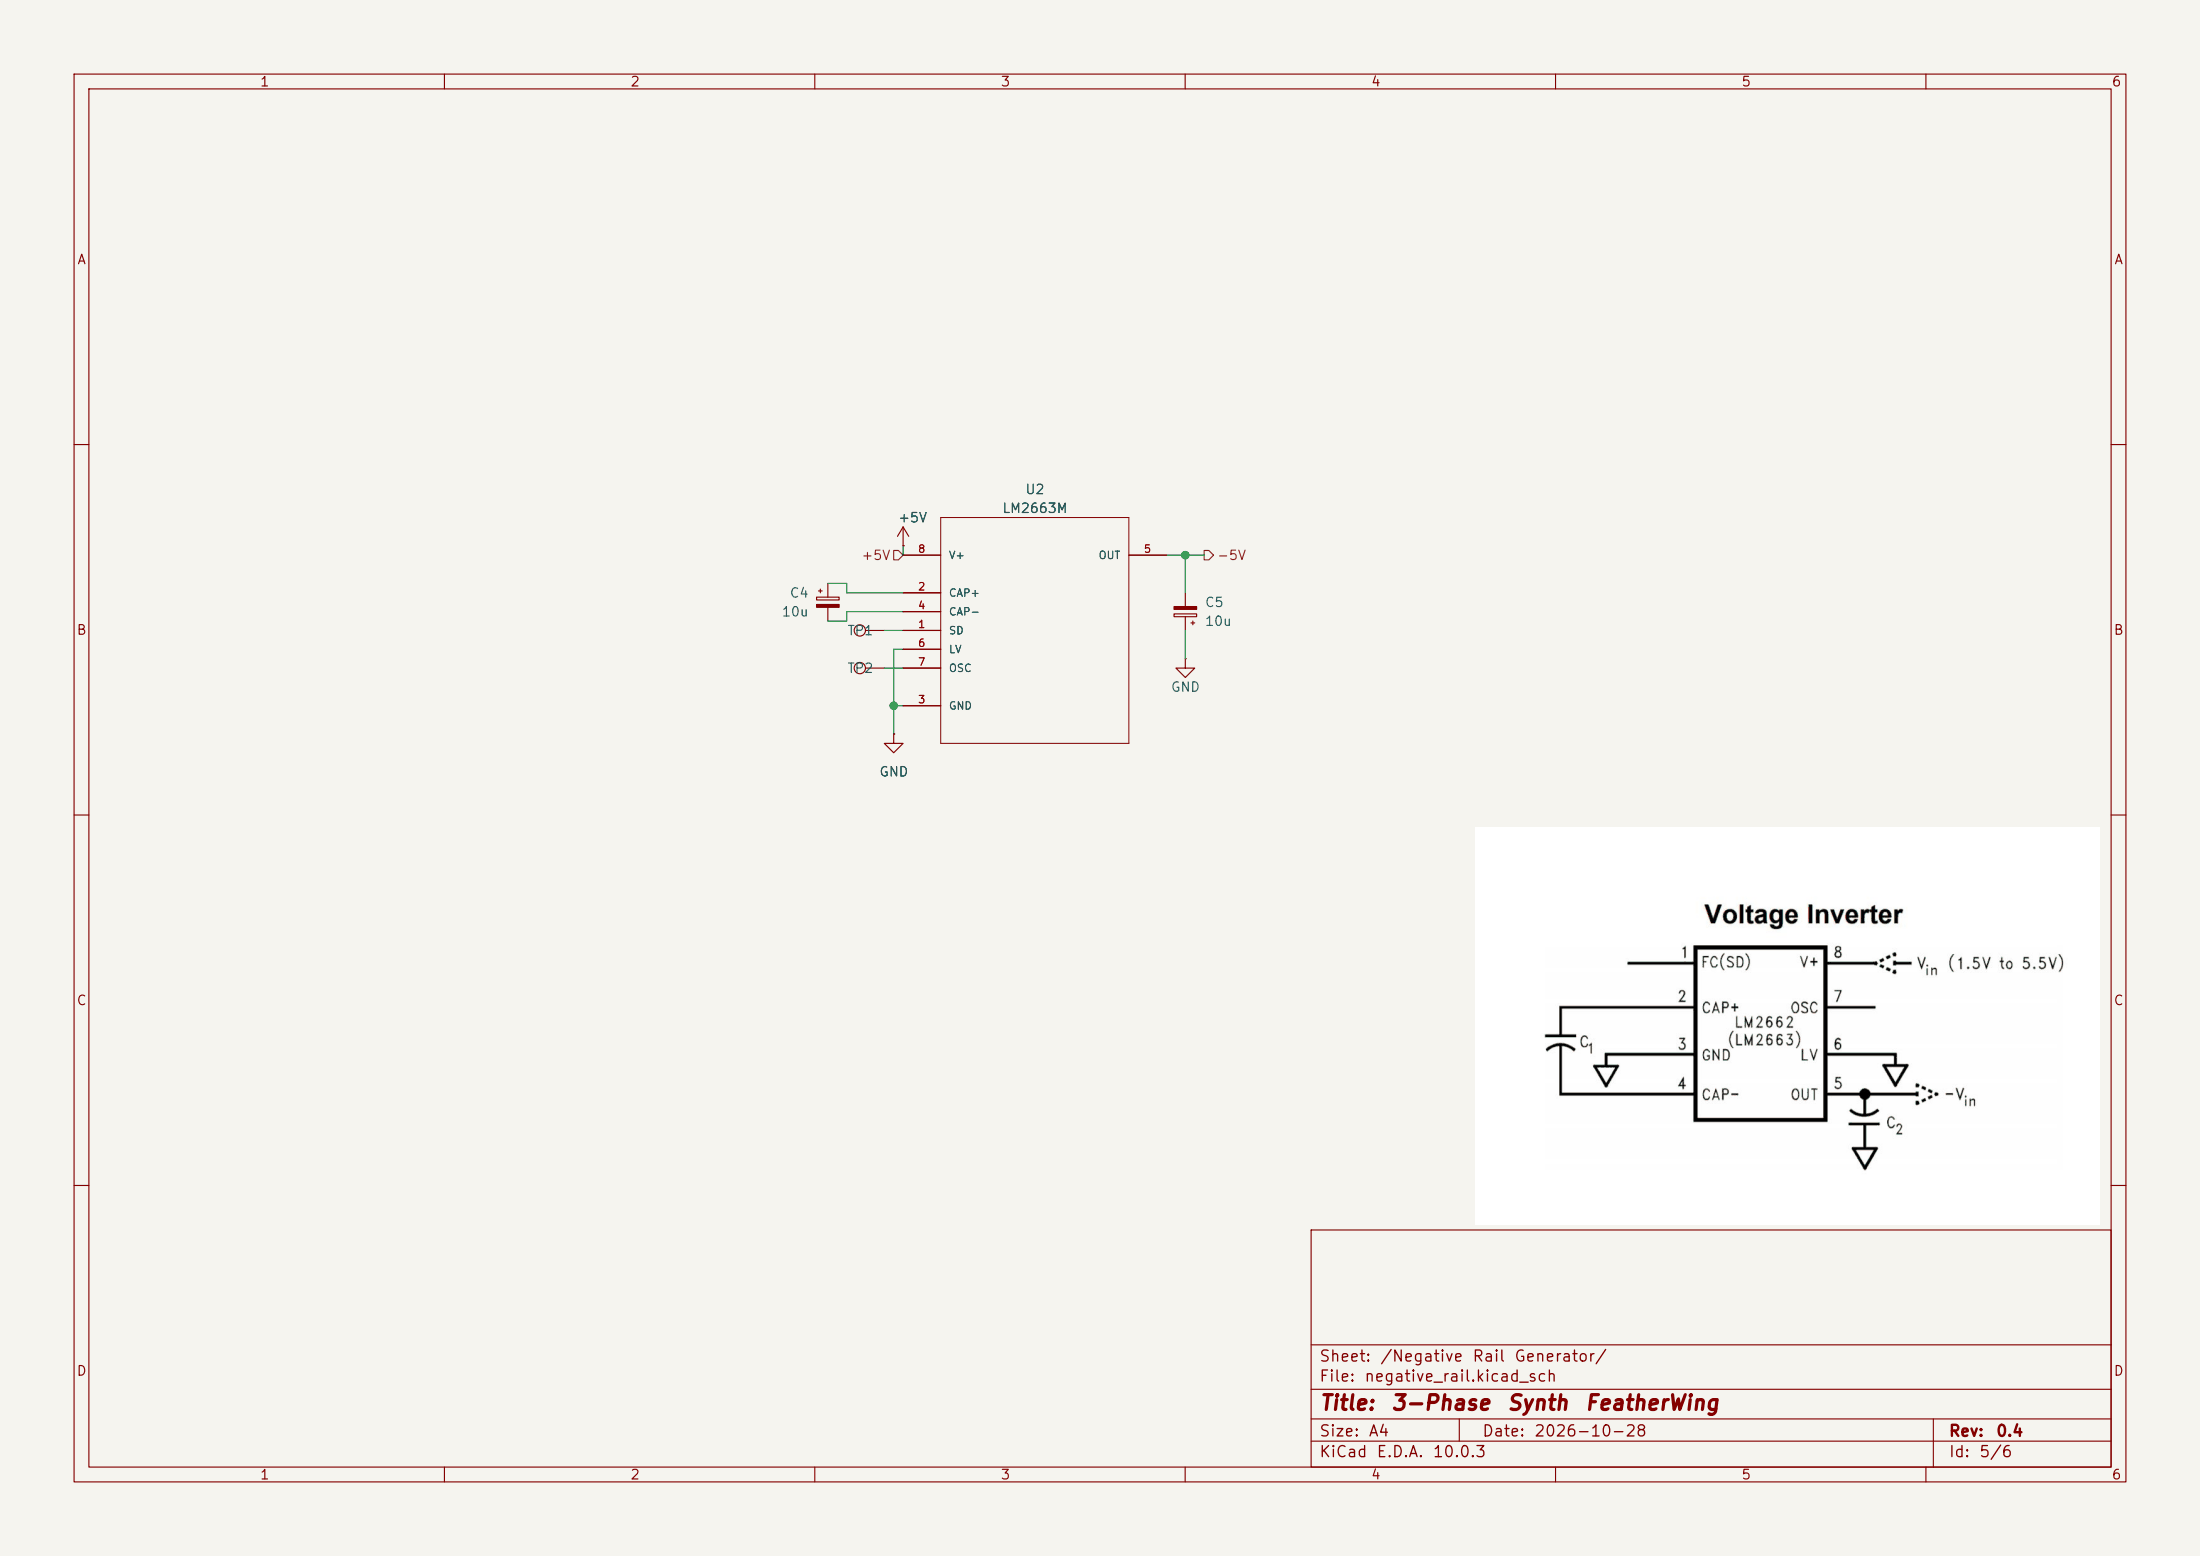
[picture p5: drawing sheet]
(kicad_sch
 (version 20260306)
 (generator "eeschema")
 (generator_version "10.0")
 (paper "A4")
 (title_block
  (title "3-Phase Synth FeatherWing")
  (date "2026-10-28")
  (rev "0.4"))
 (lib_symbols
  (symbol "Connector:TestPoint"
   (pin_numbers (hide yes))
   (pin_names
    (offset 0.762) (hide yes)) (exclude_from_sim no) (in_bom yes) (on_board yes)
   (in_pos_files yes)
   (duplicate_pin_numbers_are_jumpers no)
   (property "Reference" "TP" (at 0 6.858 0) (show_name no) (do_not_autoplace no) (effects (font (size 1.27 1.27))))
   (property "Value" "TestPoint" (at 0 5.08 0) (show_name no) (do_not_autoplace no) (effects (font (size 1.27 1.27))))
   (property "Footprint" "" (at 5.08 0 0) (show_name no) (do_not_autoplace no) (hide yes) (effects (font (size 1.27 1.27))))
   (property "Datasheet" "" (at 5.08 0 0) (show_name no) (do_not_autoplace no) (hide yes) (effects (font (size 1.27 1.27))))
   (property "Description" "test point" (at 0 0 0) (show_name no) (do_not_autoplace no) (hide yes) (effects (font (size 1.27 1.27))))
   (symbol "TestPoint_0_1"
    (circle (center 0 3.302) (radius 0.762) (stroke (width 0) (type default)) (fill (type none))))
   (symbol "TestPoint_1_1"
    (pin passive line (at 0 0 90) (length 2.54) (name "1" (effects (font (size 1.27 1.27)))) (number "1" (effects (font (size 1.27 1.27))))))
   (embedded_fonts no))
  (symbol "Device:C_Polarized_Small"
   (pin_numbers (hide yes))
   (pin_names
    (offset 0.254) (hide yes)) (exclude_from_sim no) (in_bom yes) (on_board yes)
   (in_pos_files yes)
   (duplicate_pin_numbers_are_jumpers no)
   (property "Reference" "C" (at 0.254 1.778 0) (show_name no) (do_not_autoplace no) (effects (font (size 1.27 1.27)) (justify left)))
   (property "Value" "C_Polarized_Small" (at 0.254 -2.032 0) (show_name no) (do_not_autoplace no) (effects (font (size 1.27 1.27)) (justify left)))
   (property "Footprint" "" (at 0 0 0) (show_name no) (do_not_autoplace no) (hide yes) (effects (font (size 1.27 1.27))))
   (property "Datasheet" "" (at 0 0 0) (show_name no) (do_not_autoplace no) (hide yes) (effects (font (size 1.27 1.27))))
   (property "Description" "Polarized capacitor, small symbol" (at 0 0 0) (show_name no) (do_not_autoplace no) (hide yes) (effects (font (size 1.27 1.27))))
   (symbol "C_Polarized_Small_0_1"
    (rectangle (start -1.524 0.6858) (end 1.524 0.3048) (stroke (width 0) (type default)) (fill (type none)))
    (rectangle (start -1.524 -0.3048) (end 1.524 -0.6858) (stroke (width 0) (type default)) (fill (type outline)))
    (polyline (pts (xy -1.27 1.524) (xy -0.762 1.524)) (stroke (width 0) (type default)) (fill (type none)))
    (polyline (pts (xy -1.016 1.27) (xy -1.016 1.778)) (stroke (width 0) (type default)) (fill (type none))))
   (symbol "C_Polarized_Small_1_1"
    (pin passive line (at 0 2.54 270) (length 1.8542) (name "" (effects (font (size 1.27 1.27)))) (number "1" (effects (font (size 1.27 1.27)))))
    (pin passive line (at 0 -2.54 90) (length 1.8542) (name "" (effects (font (size 1.27 1.27)))) (number "2" (effects (font (size 1.27 1.27))))))
   (embedded_fonts no))
  (symbol "LM2663M:LM2663M"
   (pin_names
    (offset 1.016)) (exclude_from_sim no) (in_bom yes) (on_board yes)
   (in_pos_files yes)
   (duplicate_pin_numbers_are_jumpers no)
   (property "Reference" "U" (at -4.5466 14.7828 0) (show_name no) (do_not_autoplace no) (effects (font (size 1.27 1.27)) (justify left bottom)))
   (property "Value" "LM2663M" (at -5.969 -22.352 0) (show_name no) (do_not_autoplace no) (effects (font (size 1.27 1.27)) (justify left bottom)))
   (property "Footprint" "SOIC127P620X175-8N" (at 0 0 0) (show_name no) (do_not_autoplace no) (hide yes) (effects (font (size 1.27 1.27)) (justify left bottom)))
   (property "Datasheet" "Unavailable" (at 0 0 0) (show_name no) (do_not_autoplace no) (hide yes) (effects (font (size 1.27 1.27)) (justify left bottom)))
   (property "Description" "" (at 0 0 0) (show_name no) (do_not_autoplace no) (hide yes) (effects (font (size 1.27 1.27))))
   (property "Field42" "None" (at 0 0 0) (show_name no) (do_not_autoplace no) (hide yes) (effects (font (size 1.27 1.27)) (justify left bottom)))
   (property "Field42" "Charge Pump INV/STPUP/STPDN -1.5V to -5.5V 200mA 8-Pin SOIC N Rail" (at 0 0 0) (show_name no) (do_not_autoplace no) (hide yes) (effects (font (size 1.27 1.27)) (justify left bottom)))
   (property "Field42" "SOIC-8 Texas Instruments" (at 0 0 0) (show_name no) (do_not_autoplace no) (hide yes) (effects (font (size 1.27 1.27)) (justify left bottom)))
   (property "Field42" "LM2663M" (at 0 0 0) (show_name no) (do_not_autoplace no) (hide yes) (effects (font (size 1.27 1.27)) (justify left bottom)))
   (property "Field42" "Texas Instruments" (at 0 0 0) (show_name no) (do_not_autoplace no) (hide yes) (effects (font (size 1.27 1.27)) (justify left bottom)))
   (property "ki_locked" "" (at 0 0 0) (show_name no) (do_not_autoplace no) (effects (font (size 1.27 1.27))))
   (symbol "LM2663M_0_0"
    (polyline (pts (xy -12.7 12.7) (xy -12.7 -17.78)) (stroke (width 0.127) (type solid)) (fill (type none)))
    (polyline (pts (xy -12.7 -17.78) (xy 12.7 -17.78)) (stroke (width 0.127) (type solid)) (fill (type none)))
    (polyline (pts (xy 12.7 12.7) (xy -12.7 12.7)) (stroke (width 0.127) (type solid)) (fill (type none)))
    (polyline (pts (xy 12.7 -17.78) (xy 12.7 12.7)) (stroke (width 0.127) (type solid)) (fill (type none)))
    (pin input line (at -17.78 -2.54 0) (length 5.08) (name "SD" (effects (font (size 1.016 1.016)))) (number "1" (effects (font (size 1.016 1.016)))))
    (pin input line (at -17.78 2.54 0) (length 5.08) (name "CAP+" (effects (font (size 1.016 1.016)))) (number "2" (effects (font (size 1.016 1.016)))))
    (pin passive line (at -17.78 -12.7 0) (length 5.08) (name "GND" (effects (font (size 1.016 1.016)))) (number "3" (effects (font (size 1.016 1.016)))))
    (pin input line (at -17.78 0 0) (length 5.08) (name "CAP-" (effects (font (size 1.016 1.016)))) (number "4" (effects (font (size 1.016 1.016)))))
    (pin power_out line (at 17.78 7.62 180) (length 5.08) (name "OUT" (effects (font (size 1.016 1.016)))) (number "5" (effects (font (size 1.016 1.016)))))
    (pin input line (at -17.78 -5.08 0) (length 5.08) (name "LV" (effects (font (size 1.016 1.016)))) (number "6" (effects (font (size 1.016 1.016)))))
    (pin input line (at -17.78 -7.62 0) (length 5.08) (name "OSC" (effects (font (size 1.016 1.016)))) (number "7" (effects (font (size 1.016 1.016)))))
    (pin power_in line (at -17.78 7.62 0) (length 5.08) (name "V+" (effects (font (size 1.016 1.016)))) (number "8" (effects (font (size 1.016 1.016))))))
   (embedded_fonts no))
  (symbol "power:+5V"
   (power global)
   (pin_numbers (hide yes))
   (pin_names
    (offset 0) (hide yes)) (exclude_from_sim no) (in_bom yes) (on_board yes)
   (in_pos_files yes)
   (duplicate_pin_numbers_are_jumpers no)
   (property "Reference" "#PWR" (at 0 -3.81 0) (show_name no) (do_not_autoplace no) (hide yes) (effects (font (size 1.27 1.27))))
   (property "Value" "+5V" (at 0 3.556 0) (show_name no) (do_not_autoplace no) (effects (font (size 1.27 1.27))))
   (property "Footprint" "" (at 0 0 0) (show_name no) (do_not_autoplace no) (hide yes) (effects (font (size 1.27 1.27))))
   (property "Datasheet" "" (at 0 0 0) (show_name no) (do_not_autoplace no) (hide yes) (effects (font (size 1.27 1.27))))
   (property "Description" "Power symbol creates a global label with name \"+5V\"" (at 0 0 0) (show_name no) (do_not_autoplace no) (hide yes) (effects (font (size 1.27 1.27))))
   (symbol "+5V_0_1"
    (polyline (pts (xy -0.762 1.27) (xy 0 2.54)) (stroke (width 0) (type default)) (fill (type none)))
    (polyline (pts (xy 0 2.54) (xy 0.762 1.27)) (stroke (width 0) (type default)) (fill (type none)))
    (polyline (pts (xy 0 0) (xy 0 2.54)) (stroke (width 0) (type default)) (fill (type none))))
   (symbol "+5V_1_1"
    (pin power_in line (at 0 0 90) (length 0) (name "" (effects (font (size 1.27 1.27)))) (number "1" (effects (font (size 1.27 1.27))))))
   (embedded_fonts no))
  (symbol "power:GND"
   (power global)
   (pin_numbers (hide yes))
   (pin_names
    (offset 0) (hide yes)) (exclude_from_sim no) (in_bom yes) (on_board yes)
   (in_pos_files yes)
   (duplicate_pin_numbers_are_jumpers no)
   (property "Reference" "#PWR" (at 0 -6.35 0) (show_name no) (do_not_autoplace no) (hide yes) (effects (font (size 1.27 1.27))))
   (property "Value" "GND" (at 0 -3.81 0) (show_name no) (do_not_autoplace no) (effects (font (size 1.27 1.27))))
   (property "Footprint" "" (at 0 0 0) (show_name no) (do_not_autoplace no) (hide yes) (effects (font (size 1.27 1.27))))
   (property "Datasheet" "" (at 0 0 0) (show_name no) (do_not_autoplace no) (hide yes) (effects (font (size 1.27 1.27))))
   (property "Description" "Power symbol creates a global label with name \"GND\" , ground" (at 0 0 0) (show_name no) (do_not_autoplace no) (hide yes) (effects (font (size 1.27 1.27))))
   (symbol "GND_0_1"
    (polyline (pts (xy 0 0) (xy 0 -1.27) (xy 1.27 -1.27) (xy 0 -2.54) (xy -1.27 -1.27) (xy 0 -1.27)) (stroke (width 0) (type default)) (fill (type none))))
   (symbol "GND_1_1"
    (pin power_in line (at 0 0 270) (length 0) (name "" (effects (font (size 1.27 1.27)))) (number "1" (effects (font (size 1.27 1.27))))))
   (embedded_fonts no)))
 (junction
  (at 120.65 95.25)
  (diameter 1.016)
  (color 0 0 0 0))
 (junction
  (at 160.02 74.93)
  (diameter 1.016)
  (color 0 0 0 0))
 (wire
  (pts (xy 114.3 82.55) (xy 114.3 83.82))
  (stroke (width 0) (type solid)))
 (wire
  (pts (xy 162.56 74.93) (xy 160.02 74.93))
  (stroke (width 0) (type solid)))
 (wire
  (pts (xy 160.02 74.93) (xy 157.48 74.93))
  (stroke (width 0) (type solid)))
 (wire
  (pts (xy 121.92 95.25) (xy 120.65 95.25))
  (stroke (width 0) (type solid)))
 (wire
  (pts (xy 121.92 90.17) (xy 119.38 90.17))
  (stroke (width 0) (type solid)))
 (wire
  (pts (xy 114.3 83.82) (xy 111.76 83.82))
  (stroke (width 0) (type solid)))
 (wire
  (pts (xy 121.92 82.55) (xy 114.3 82.55))
  (stroke (width 0) (type solid)))
 (wire
  (pts (xy 121.92 73.66) (xy 121.92 74.93))
  (stroke (width 0) (type solid)))
 (wire
  (pts (xy 121.92 85.09) (xy 119.38 85.09))
  (stroke (width 0) (type solid)))
 (wire
  (pts (xy 114.3 78.74) (xy 111.76 78.74))
  (stroke (width 0) (type solid)))
 (wire
  (pts (xy 121.92 87.63) (xy 120.65 87.63))
  (stroke (width 0) (type solid)))
 (wire
  (pts (xy 114.3 80.01) (xy 121.92 80.01))
  (stroke (width 0) (type solid)))
 (wire
  (pts (xy 120.65 95.25) (xy 120.65 99.06))
  (stroke (width 0) (type solid)))
 (wire
  (pts (xy 121.92 74.93) (xy 121.92 74.93))
  (stroke (width 0) (type solid)))
 (wire
  (pts (xy 160.02 85.09) (xy 160.02 88.9))
  (stroke (width 0) (type solid)))
 (wire
  (pts (xy 120.65 87.63) (xy 120.65 95.25))
  (stroke (width 0) (type solid)))
 (wire
  (pts (xy 114.3 78.74) (xy 114.3 80.01))
  (stroke (width 0) (type solid)))
 (wire
  (pts (xy 160.02 80.01) (xy 160.02 74.93))
  (stroke (width 0) (type solid)))
 (image
  (at 241.3 138.43)
  (scale 0.396667)
  (data))
 (hierarchical_label "-5V"
  (shape output)
  (at 162.56 74.93 0)
  (effects (font (size 1.27 1.27)) (justify left)))
 (hierarchical_label "+5V"
  (shape input)
  (at 121.92 74.93 180)
  (effects (font (size 1.27 1.27)) (justify right)))
 (symbol
  (lib_id "LM2663M:LM2663M")
  (at 139.7 82.55 0)
  (unit 1)
  (body_style 1)
  (exclude_from_sim no)
  (in_bom yes)
  (on_board yes)
  (in_pos_files yes)
  (dnp no)
  (property "Reference" "U2" (at 139.7 66.04 0) (show_name no) (do_not_autoplace no) (effects (font (size 1.27 1.27))))
  (property "Value" "LM2663M" (at 139.7 68.58 0) (show_name no) (do_not_autoplace no) (effects (font (size 1.27 1.27))))
  (property "Footprint" "Package_SO:SOIC-8_3.9x4.9mm_P1.27mm" (at 139.7 82.55 0) (hide yes) (show_name no) (do_not_autoplace no) (effects (font (size 1.27 1.27)) (justify left bottom)))
  (property "Datasheet" "Unavailable" (at 139.7 82.55 0) (hide yes) (show_name no) (do_not_autoplace no) (effects (font (size 1.27 1.27)) (justify left bottom)))
  (property "Description" "" (at 139.7 82.55 0) (show_name no) (do_not_autoplace no) (effects (font (size 1.27 1.27))))
  (property "Field4" "None" (at 139.7 82.55 0) (hide yes) (show_name no) (do_not_autoplace no) (effects (font (size 1.27 1.27)) (justify left bottom)))
  (property "Field5" "Charge Pump INV/STPUP/STPDN -1.5V to -5.5V 200mA 8-Pin SOIC N Rail" (at 139.7 82.55 0) (hide yes) (show_name no) (do_not_autoplace no) (effects (font (size 1.27 1.27)) (justify left bottom)))
  (property "Field6" "SOIC-8 Texas Instruments" (at 139.7 82.55 0) (hide yes) (show_name no) (do_not_autoplace no) (effects (font (size 1.27 1.27)) (justify left bottom)))
  (property "Field7" "LM2663M" (at 139.7 82.55 0) (hide yes) (show_name no) (do_not_autoplace no) (effects (font (size 1.27 1.27)) (justify left bottom)))
  (property "Field8" "Texas Instruments" (at 139.7 82.55 0) (hide yes) (show_name no) (do_not_autoplace no) (effects (font (size 1.27 1.27)) (justify left bottom)))
  (property "manf#" "LM2663MX/NOPB" (at 139.7 82.55 0) (hide yes) (show_name no) (do_not_autoplace no) (effects (font (size 1.27 1.27))))
  (pin "1")
  (pin "2")
  (pin "3")
  (pin "4")
  (pin "5")
  (pin "6")
  (pin "7")
  (pin "8"))
 (symbol
  (lib_id "Device:C_Polarized_Small")
  (at 111.76 81.28 0)
  (unit 1)
  (body_style 1)
  (exclude_from_sim no)
  (in_bom yes)
  (on_board yes)
  (in_pos_files yes)
  (dnp no)
  (property "Reference" "C4" (at 109.22 80.01 0) (show_name no) (do_not_autoplace no) (effects (font (size 1.27 1.27)) (justify right)))
  (property "Value" "10u" (at 109.22 82.55 0) (show_name no) (do_not_autoplace no) (effects (font (size 1.27 1.27)) (justify right)))
  (property "Footprint" "Capacitor_SMD:C_0805_2012Metric" (at 111.76 81.28 0) (hide yes) (show_name no) (do_not_autoplace no) (effects (font (size 1.27 1.27))))
  (property "Datasheet" "" (at 111.76 81.28 0) (hide yes) (show_name no) (do_not_autoplace no) (effects (font (size 1.27 1.27))))
  (property "Description" "" (at 111.76 81.28 0) (show_name no) (do_not_autoplace no) (effects (font (size 1.27 1.27))))
  (property "manf#" "GMK212BBJ106MG-T" (at 111.76 81.28 0) (hide yes) (show_name no) (do_not_autoplace no) (effects (font (size 1.27 1.27))))
  (pin "1")
  (pin "2"))
 (symbol
  (lib_id "Device:C_Polarized_Small")
  (at 160.02 82.55 180)
  (unit 1)
  (body_style 1)
  (exclude_from_sim no)
  (in_bom yes)
  (on_board yes)
  (in_pos_files yes)
  (dnp no)
  (property "Reference" "C5" (at 162.56 81.28 0) (show_name no) (do_not_autoplace no) (effects (font (size 1.27 1.27)) (justify right)))
  (property "Value" "10u" (at 162.56 83.82 0) (show_name no) (do_not_autoplace no) (effects (font (size 1.27 1.27)) (justify right)))
  (property "Footprint" "Capacitor_SMD:C_0805_2012Metric" (at 160.02 82.55 0) (hide yes) (show_name no) (do_not_autoplace no) (effects (font (size 1.27 1.27))))
  (property "Datasheet" "" (at 160.02 82.55 0) (hide yes) (show_name no) (do_not_autoplace no) (effects (font (size 1.27 1.27))))
  (property "Description" "" (at 160.02 82.55 0) (show_name no) (do_not_autoplace no) (effects (font (size 1.27 1.27))))
  (property "manf#" "GMK212BBJ106MG-T" (at 160.02 82.55 0) (hide yes) (show_name no) (do_not_autoplace no) (effects (font (size 1.27 1.27))))
  (pin "1")
  (pin "2"))
 (symbol
  (lib_id "Connector:TestPoint")
  (at 119.38 90.17 90)
  (unit 1)
  (body_style 1)
  (exclude_from_sim no)
  (in_bom no)
  (on_board yes)
  (in_pos_files yes)
  (dnp no)
  (property "Reference" "TP2" (at 114.3 90.17 90) (show_name no) (do_not_autoplace no) (effects (font (size 1.27 1.27))
 (justify right)))
  (property "Value" "TestPoint" (at 116.84 87.63 90) (show_name no) (do_not_autoplace no) (effects (font (size 1.27 1.27))
 (justify right))
 (hide yes))
  (property "Footprint" "TestPoint:TestPoint_Pad_D1.0mm" (at 119.38 85.09 0) (hide yes) (show_name no) (do_not_autoplace no) (effects (font (size 1.27 1.27))))
  (property "Datasheet" "" (at 119.38 85.09 0) (hide yes) (show_name no) (do_not_autoplace no) (effects (font (size 1.27 1.27))))
  (property "Description" "" (at 119.38 90.17 0) (show_name no) (do_not_autoplace no) (effects (font (size 1.27 1.27))))
  (property "DNP" " " (at 119.38 90.17 0) (hide yes) (show_name no) (do_not_autoplace no) (effects (font (size 1.27 1.27))))
  (pin "1"))
 (symbol
  (lib_id "Connector:TestPoint")
  (at 119.38 85.09 90)
  (unit 1)
  (body_style 1)
  (exclude_from_sim no)
  (in_bom no)
  (on_board yes)
  (in_pos_files yes)
  (dnp no)
  (property "Reference" "TP1" (at 114.3 85.09 90) (show_name no) (do_not_autoplace no) (effects (font (size 1.27 1.27))
 (justify right)))
  (property "Value" "TestPoint" (at 116.84 82.55 90) (show_name no) (do_not_autoplace no) (effects (font (size 1.27 1.27))
 (justify right))
 (hide yes))
  (property "Footprint" "TestPoint:TestPoint_Pad_D1.0mm" (at 119.38 80.01 0) (hide yes) (show_name no) (do_not_autoplace no) (effects (font (size 1.27 1.27))))
  (property "Datasheet" "" (at 119.38 80.01 0) (hide yes) (show_name no) (do_not_autoplace no) (effects (font (size 1.27 1.27))))
  (property "Description" "" (at 119.38 85.09 0) (show_name no) (do_not_autoplace no) (effects (font (size 1.27 1.27))))
  (property "DNP" " " (at 119.38 85.09 0) (hide yes) (show_name no) (do_not_autoplace no) (effects (font (size 1.27 1.27))))
  (pin "1"))
 (symbol
  (lib_id "power:GND")
  (at 120.65 99.06 0)
  (unit 1)
  (body_style 1)
  (exclude_from_sim no)
  (in_bom yes)
  (on_board yes)
  (in_pos_files yes)
  (dnp no)
  (property "Reference" "#PWR01" (at 120.65 105.41 0) (hide yes) (show_name no) (do_not_autoplace no) (effects (font (size 1.27 1.27))))
  (property "Value" "GND" (at 120.65 104.14 0) (show_name no) (do_not_autoplace no) (effects (font (size 1.27 1.27))))
  (property "Footprint" "" (at 120.65 99.06 0) (hide yes) (show_name no) (do_not_autoplace no) (effects (font (size 1.27 1.27))))
  (property "Datasheet" "" (at 120.65 99.06 0) (hide yes) (show_name no) (do_not_autoplace no) (effects (font (size 1.27 1.27))))
  (property "Description" "" (at 120.65 99.06 0) (show_name no) (do_not_autoplace no) (effects (font (size 1.27 1.27))))
  (pin "1"))
 (symbol
  (lib_id "power:GND")
  (at 160.02 88.9 0)
  (unit 1)
  (body_style 1)
  (exclude_from_sim no)
  (in_bom yes)
  (on_board yes)
  (in_pos_files yes)
  (dnp no)
  (property "Reference" "#PWR02" (at 160.02 95.25 0) (hide yes) (show_name no) (do_not_autoplace no) (effects (font (size 1.27 1.27))))
  (property "Value" "GND" (at 160.02 92.71 0) (show_name no) (do_not_autoplace no) (effects (font (size 1.27 1.27))))
  (property "Footprint" "" (at 160.02 88.9 0) (hide yes) (show_name no) (do_not_autoplace no) (effects (font (size 1.27 1.27))))
  (property "Datasheet" "" (at 160.02 88.9 0) (hide yes) (show_name no) (do_not_autoplace no) (effects (font (size 1.27 1.27))))
  (property "Description" "" (at 160.02 88.9 0) (show_name no) (do_not_autoplace no) (effects (font (size 1.27 1.27))))
  (pin "1"))
 (symbol
  (lib_id "power:+5V")
  (at 121.92 73.66 0)
  (unit 1)
  (body_style 1)
  (exclude_from_sim no)
  (in_bom yes)
  (on_board yes)
  (in_pos_files yes)
  (dnp no)
  (property "Reference" "#PWR0103" (at 121.92 77.47 0) (hide yes) (show_name no) (do_not_autoplace no) (effects (font (size 1.27 1.27))))
  (property "Value" "+5V" (at 123.19 69.85 0) (show_name no) (do_not_autoplace no) (effects (font (size 1.27 1.27))))
  (property "Footprint" "" (at 121.92 73.66 0) (hide yes) (show_name no) (do_not_autoplace no) (effects (font (size 1.27 1.27))))
  (property "Datasheet" "" (at 121.92 73.66 0) (hide yes) (show_name no) (do_not_autoplace no) (effects (font (size 1.27 1.27))))
  (property "Description" "" (at 121.92 73.66 0) (show_name no) (do_not_autoplace no) (effects (font (size 1.27 1.27))))
  (pin "1")))
